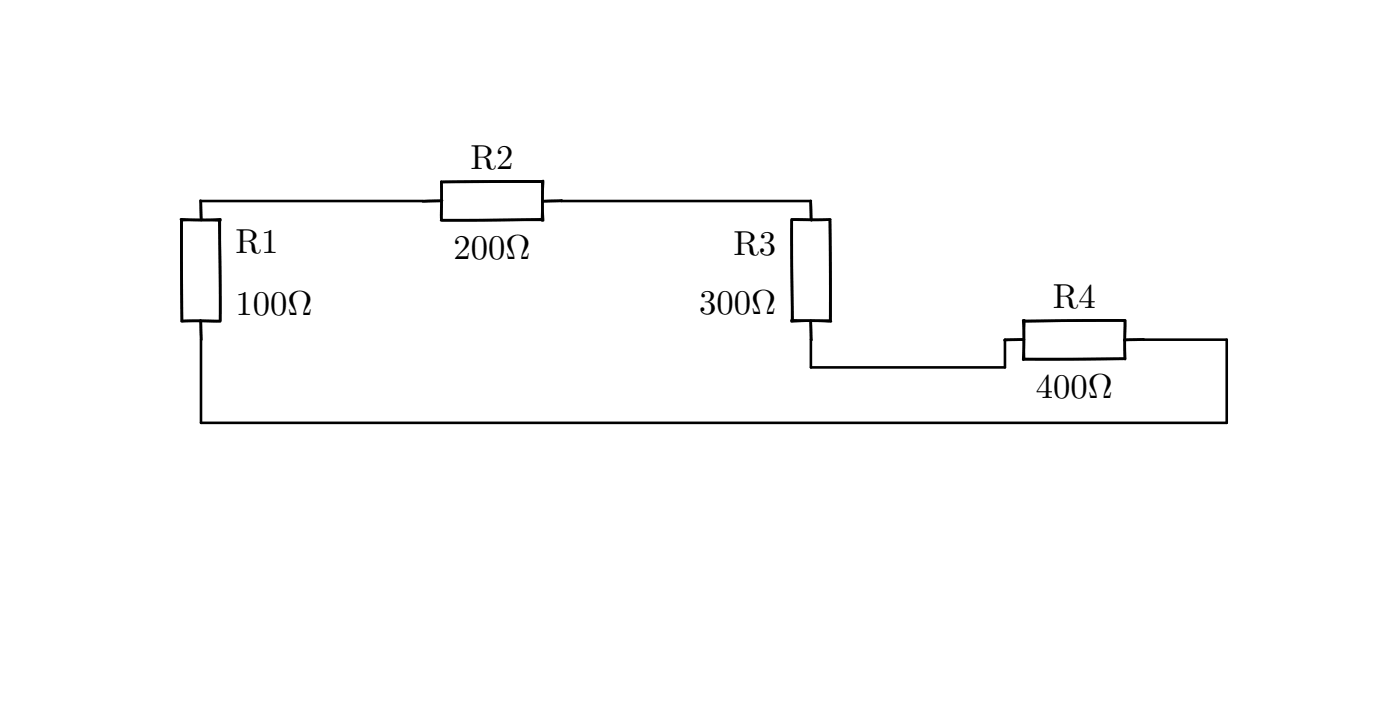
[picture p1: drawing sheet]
Version 4.1
SHEET 1 880 680
WIRE 224 128 96 128
WIRE 448 128 304 128
WIRE 688 208 640 208
WIRE 448 224 448 208
WIRE 560 224 560 208
WIRE 560 224 448 224
WIRE 96 256 96 208
WIRE 688 256 688 208
WIRE 688 256 96 256
SYMBOL res 80 112 R0
SYMATTR InstName R1
SYMATTR Value 100
SYMBOL res 320 112 R90
WINDOW 0 3 56 VBottom 2
WINDOW 3 27 56 VTop 2
SYMATTR InstName R2
SYMATTR Value 200
SYMBOL res 464 224 R180
WINDOW 0 36 76 Left 2
WINDOW 3 36 40 Left 2
SYMATTR InstName R3
SYMATTR Value 300
SYMBOL res 544 224 R270
WINDOW 0 27 56 VTop 2
WINDOW 3 3 56 VBottom 2
SYMATTR InstName R4
SYMATTR Value 400
